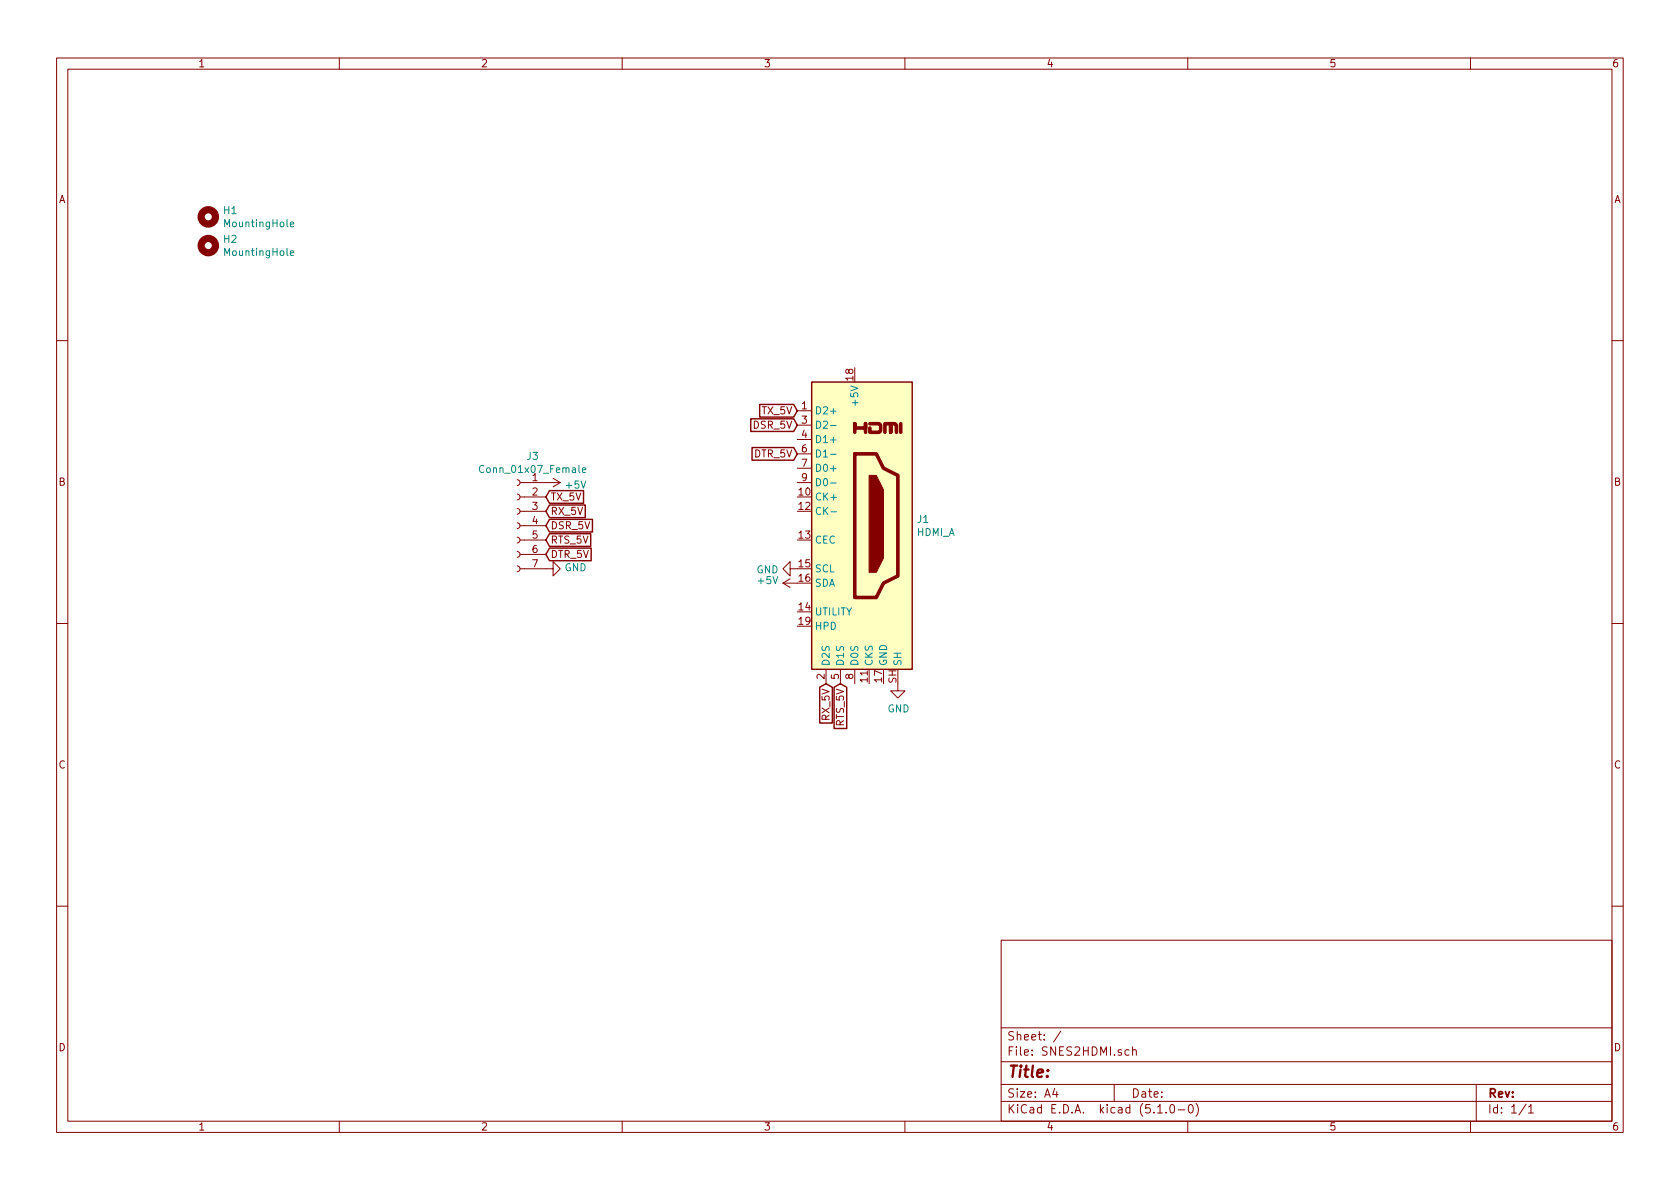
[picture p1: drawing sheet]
<svg xmlns="http://www.w3.org/2000/svg" width="297mm" height="210mm" viewBox="0 0 297 210" stroke-linecap="round" stroke-linejoin="round" font-family="sans-serif">
<g fill="none" stroke="#840000" stroke-width=".18">
<path d="M10 10.3h277v189.9h-277zM12 12.2h273v186.1h-273zM60 10.3v1.9M110 10.3v1.9M160 10.3v1.9M210 10.3v1.9M260 10.3v1.9M10 60.2h2M141 72.6h2.5M141 75.2h2.5M141 77.7h2.5M285 60.2h2"/>
<path d="M91.4 97.5l.4 .2 .1 .2-.1 .5-.4 .1M91.4 95l.4 .1 .1 .3-.1 .4-.4 .2M91.4 92.5l.4 .1 .1 .3-.1 .4-.4 .2M91.4 89.9l.4 .1 .1 .3-.1 .4-.4 .2M91.4 87.4l.4 .1 .1 .3-.1 .4-.4 .2M91.4 84.8l.4 .2 .1 .2-.1 .5-.4 .1M91.9 98h4.6M91.9 95.5h4.6M91.9 93h4.6M91.9 90.4h4.6M91.9 87.9h4.6M91.9 85.3h7.2"/>
<path d="M97.8 84.6l1.3 .7M99.1 85.3l-1.3 .8M141 85.3h2.5M141 80.3h2.5M141 82.8h2.5M10 110.3h2M91.4 100.1l.4 .1 .1 .3-.1 .4-.4 .2M91.9 100.6h5.9v-1.3l1.3 1.3-1.3 1.2v-1.2M138.4 103.1l1.3 .8M138.4 103.1h2.6M139.7 100.6v-1.3l-1.3 1.3 1.3 1.2v-1.2h1.3M139.7 102.4l-1.3 .7"/>
<path d="M146 118.4v2.5M148.6 118.4v2.5M151.1 118.4v2.5M285 110.3h2M158.7 120.9v1.3h1.3l-1.3 1.2-1.2-1.2h1.2M10 160.2h2M177 166.3h108v32h-108zM285 160.2h2M60 198.3v1.9M110 198.3v1.9M160 198.3v1.9M177 194.8h108"/>
<path d="M177 191.8h108M177 187.8h108M177 181.8h108M186.5 192.5l-.4 1h1M186.8 193v1M187.6 182.3l-1.3 2M197 191.8v3M199.6 185.7l-.4-.1-.3 .3 .1 .6 .2 .1 .4-.1M200.3 185.7a.37 .37 0 0 1 .6 .1v.8M200.3 185.1v1.5M204.7 196.8h.8M206.2 196.7v.1"/>
<path d="M207 195.4l.3-.1a.94 .94 0 0 1 0 1.5 .82 .82 0 0 1-.3-1.4zM208.3 196.3h1.2M210 198.3v1.9M210.3 195.4l.2-.1a.8 .8 0 0 1 .5 .8 .8 .8 0 0 1-.5 .7 1 1 0 0 1-.2-1.4zM211.5 195.1a1.71 1.71 0 0 1 0 2.3M260 198.3v1.9M261 191.8v6.5M269.8 195.2l-1.2 2M270.3 195.8l.4-.5v1.5M270.3 196.8h.8"/>
</g>
<g fill="none" stroke="#840000" stroke-width="1.3">
<circle cx="36.8" cy="38.3" r="1.27"/>
<circle cx="36.8" cy="43.4" r="1.27"/>
</g>
<path d="M51.3 39.7l.6-.1v-.3h-.4l-.2 .1 .1 .7h.5M51.3 44.7l.6-.1v-.2l-.4-.1-.2 .2 .1 .6h.5M146.9 75.3h.9M85.5 82.4a.6 .6 0 0 0-.8 .4 .6 .6 0 0 0 .6 .8l.2-.2M103 83.1l.6-.1-.1-.2-.4-.1-.1 .2v.6h.5M146.9 80.3h.9M146.9 85.4h.9M146.9 90.5h1" fill="none" stroke="#008484" stroke-width=".18"/>
<path d="M132.7 74.1h7.6l.7 1.1-.7 1.1h-7.6zM133 79.1h7.3l.7 1.2-.7 1.1h-7.3zM134.3 71.5h6l.7 1.1-.7 1.2h-6zM143.5 67.6h17.8v50.8h-17.8zM97.2 86.8h6v2.2h-6l-.7-1.1zM97.2 89.3h6.3v2.2h-6.3l-.7-1.1zM97.2 91.8h7.5v2.3h-7.5l-.7-1.1zM97.2 94.4h7.2v2.2h-7.2l-.7-1.1zM97.2 96.9h7.3v2.3h-7.3l-.7-1.2zM144.9 121.5l1.1-.6 1.2 .6v6.4h-2.3zM147.5 121.5l1.1-.6 1.1 .6v7.3h-2.2z" fill="none" stroke="#840000" stroke-width=".25"/>
<path d="M143.5 67.6h17.8v50.8h-17.8z" fill="#ffffc2" stroke="#ffffc2" stroke-width=".18"/>
<path d="M151.1 76.4v-1.5v.8h1.9v-.8v1.5M153.8 74.9h1.6l.3 .3v1l-.3 .2h-1.6v-.7M156.5 76.4v-1.5h1v1.5v-1.5h.7l.3 .3v1.2M159.3 74.9v1.5M151.1 80.3h3.8l1.3 2.5 2.5 1.3v17.7l-2.5 1.3-1.3 2.6h-3.8z" fill="none" stroke="#840000" stroke-width=".63"/>
<path d="M153.7 84.1h1.2l1.3 2.5v12.1l-1.3 2.5h-1.2z" fill="#840000" stroke="#840000" stroke-width=".18"/>
<text font-size="2.8" fill="#840000" x="178" y="190.5">Title:</text>
<g font-size="2.1" fill="#840000">
<text x="178" y="184">Sheet: /</text>
<text x="178" y="186.7">File: SNES2HDMI.sch</text>
<text x="178" y="196.9">KiCad E.D.A. kicad (5.1.0-0)</text>
<text x="178" y="194.1">Size: A4</text>
<text x="200" y="194.1">Date:</text>
<text x="263" y="194.1">Rev:</text>
<text x="263" y="196.9">Id: 1/1</text>
</g>
<g font-size="1.8" fill="#840000">
<text x="35" y="11.9">1</text>
<text x="85" y="11.9">2</text>
<text x="135" y="11.9">3</text>
<text x="185" y="11.9">4</text>
<text x="235" y="11.9">5</text>
<text x="285" y="11.9">6</text>
<text x="10.4" y="35.9">A</text>
<text x="285.4" y="35.9">A</text>
<text x="150.9" y="67.3" transform="rotate(-90 150.9 67.3)">18</text>
<text x="133.3" y="75.8">DSR_5V</text>
<text x="134.8" y="73.3">TX_5V</text>
<text x="141.8" y="72.4">1</text>
<text x="141.8" y="74.9">3</text>
<text x="141.8" y="77.5">4</text>
<text x="133.4" y="80.9">DTR_5V</text>
<text x="141.8" y="80">6</text>
<text x="141.8" y="82.5">7</text>
<text x="10.4" y="85.9">B</text>
<text x="94.1" y="85.1">1</text>
<text x="94.1" y="87.6">2</text>
<text x="97.3" y="88.5">TX_5V</text>
<text x="141.3" y="87.6">10</text>
<text x="141.8" y="85.1">9</text>
<text x="285.4" y="85.9">B</text>
<text x="94.1" y="90.2">3</text>
<text x="94.1" y="92.7">4</text>
<text x="94.1" y="95.2">5</text>
<text x="97.3" y="91.1">RX_5V</text>
<text x="97.3" y="93.6">DSR_5V</text>
<text x="141.3" y="90.2">12</text>
<text x="141.3" y="95.2">13</text>
<text x="94.1" y="97.8">6</text>
<text x="94.1" y="100.3">7</text>
<text x="97.3" y="96.1">RTS_5V</text>
<text x="97.3" y="98.7">DTR_5V</text>
<text x="141.3" y="100.3">15</text>
<text x="141.3" y="107.9">14</text>
<text x="141.3" y="102.9">16</text>
<text x="141.3" y="110.5">19</text>
<text x="145.8" y="120.1" transform="rotate(-90 145.8 120.1)">2</text>
<text x="148.3" y="120.1" transform="rotate(-90 148.3 120.1)">5</text>
<text x="150.9" y="120.1" transform="rotate(-90 150.9 120.1)">8</text>
<text x="153.4" y="120.6" transform="rotate(-90 153.4 120.6)">11</text>
<text x="156" y="120.6" transform="rotate(-90 156 120.6)">17</text>
<text x="158.5" y="120.8" transform="rotate(-90 158.5 120.8)">SH</text>
<text x="146.7" y="127.3" transform="rotate(-90 146.7 127.3)">RX_5V</text>
<text x="149.2" y="128.4" transform="rotate(-90 149.2 128.4)">RTS_5V</text>
<text x="10.4" y="135.9">C</text>
<text x="285.4" y="135.9">C</text>
<text x="10.4" y="185.9">D</text>
<text x="285.4" y="185.9">D</text>
<text x="35" y="199.9">1</text>
<text x="85" y="199.9">2</text>
<text x="135" y="199.9">3</text>
<text x="185" y="199.9">4</text>
<text x="235" y="199.9">5</text>
<text x="285" y="199.9">6</text>
</g>
<g font-size="1.8" fill="#008484">
<text x="39.6" y="37.9">H1</text>
<text x="39.9" y="40.2">MountingHole</text>
<text x="39.6" y="42.9">H2</text>
<text x="39.9" y="45.3">MountingHole</text>
<text x="151.8" y="71.3" transform="rotate(-90 151.8 71.3)">+5V</text>
<text x="144" y="73.3">D2+</text>
<text x="144" y="75.8">D2-</text>
<text x="85.4" y="83.6">Conn_01x07_Female</text>
<text x="93.2" y="81.3">J3</text>
<text x="144" y="78.4">D1+</text>
<text x="144" y="80.9">D1-</text>
<text x="144" y="83.4">D0+</text>
<text x="100.2" y="86.4">+5V</text>
<text x="144" y="88.5">CK+</text>
<text x="144" y="86">D0-</text>
<text x="144" y="91.1">CK-</text>
<text x="162.1" y="94.8">HDMI_A</text>
<text x="162.3" y="92.5">J1</text>
<text x="99.8" y="101">GND</text>
<text x="133.8" y="101.4">GND</text>
<text x="144" y="96.1">CEC</text>
<text x="144" y="101.2">SCL</text>
<text x="134.1" y="103.3">+5V</text>
<text x="144" y="103.8">SDA</text>
<text x="144" y="108.8">UTILITY</text>
<text x="144" y="111.4">HPD</text>
<text x="146.7" y="117.9" transform="rotate(-90 146.7 117.9)">D2S</text>
<text x="149.2" y="117.9" transform="rotate(-90 149.2 117.9)">D1S</text>
<text x="151.8" y="117.9" transform="rotate(-90 151.8 117.9)">D0S</text>
<text x="154.3" y="117.9" transform="rotate(-90 154.3 117.9)">CKS</text>
<text x="156.8" y="117.9" transform="rotate(-90 156.8 117.9)">GND</text>
<text x="159.4" y="117.9" transform="rotate(-90 159.4 117.9)">SH</text>
<text x="156.9" y="126">GND</text>
</g>
</svg>
